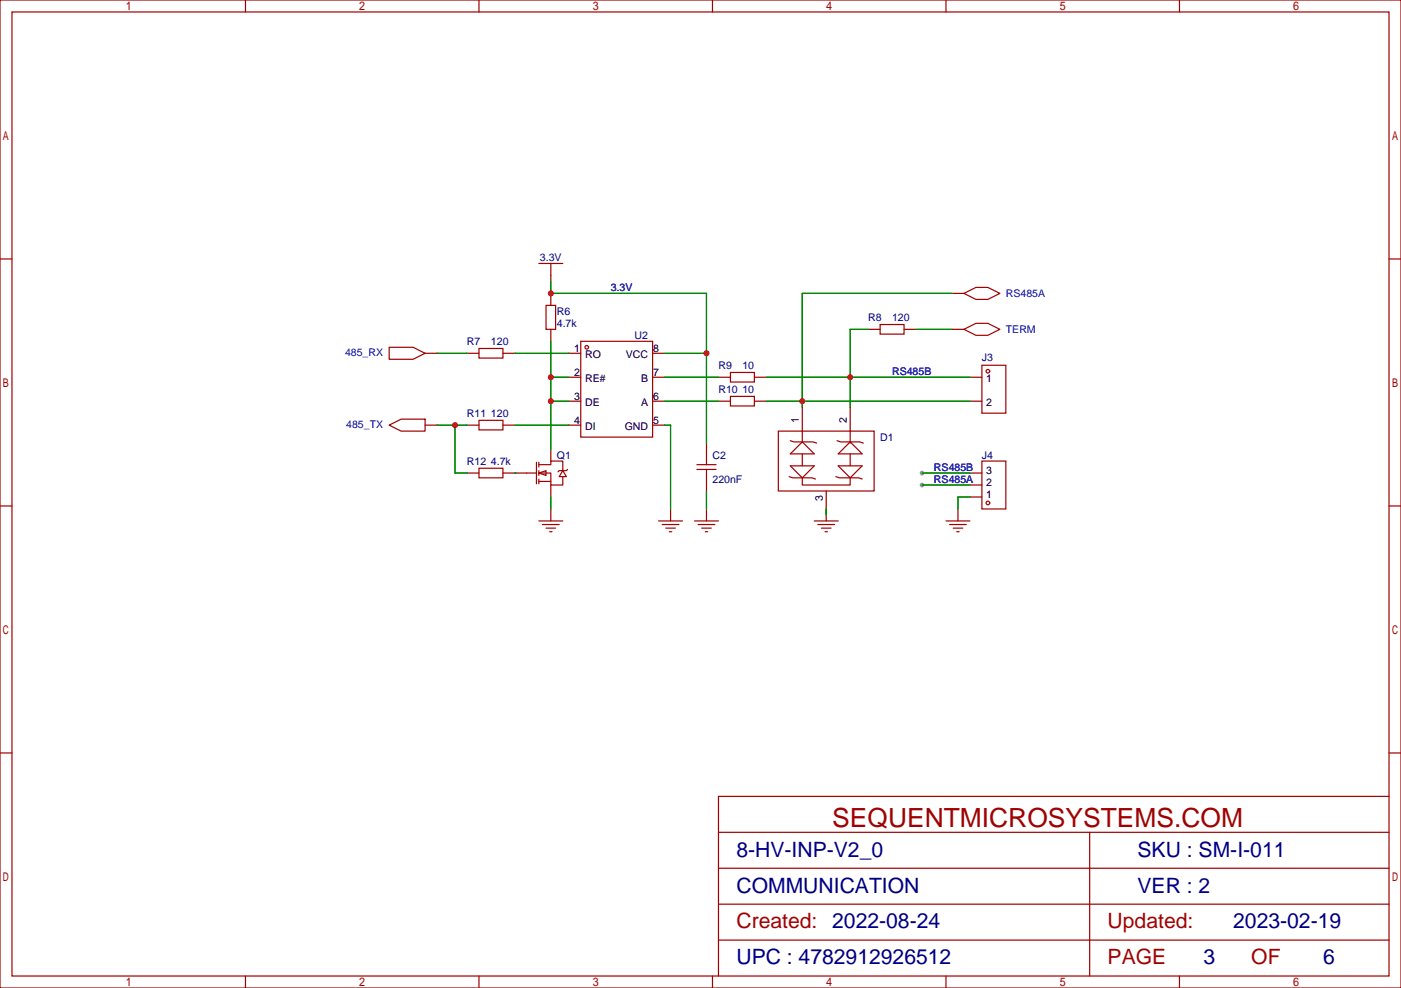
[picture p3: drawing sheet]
<svg xmlns="http://www.w3.org/2000/svg" width="413mm" height="291mm" viewBox="0 0 413 291" stroke-linecap="round" stroke-linejoin="round" font-family="sans-serif">
<g fill="#999">
<circle cx="271.6" cy="142.9" r=".71"/>
<circle cx="271.6" cy="139.3" r=".71"/>
</g>
<g fill="none" stroke="#a10000" stroke-width=".35">
<path d="M141.1 102.7h7.1v2.8h-7.1zM171.1 100.5h21.2v28.3h-21.2zM141.1 123.8h7.1v2.8h-7.1zM141.1 137.9h7.1v2.9h-7.1zM155.2 139.3h2.8M158 136.2v6.3M158.7 139.3l2.2-.7v1.5zM158.7 136.9h3.6v-1.1h3.5v2.8M158.7 139.3h3.6v3.6h3.5v-2.5M158.7 136.2v1.4M158.7 138.6v1.5M165.8 138.6l1.1 1.8h-2.2z"/>
<path d="M167.2 138.3l-.3 .3h-2.2l-.3 .4M158.7 141.8h3.6M158.7 141.1v1.4M158.7 153.5h7.1M159.8 154.5h4.9M160.9 155.6h2.8M161.9 156.6h.7"/>
<circle cx="172.9" cy="102.3" r=".53"/>
</g>
<g fill="none" stroke="#870000" stroke-width=".35">
<path d="M137.6 104.1h3.5M148.2 104.1h3.5M167.6 104.1h3.5M167.6 111.1h3.5M167.6 118.2h3.5M192.3 104.1h3.5M192.3 111.1h3.5M192.3 118.2h3.5M137.6 125.2h3.5M137.6 139.3h3.5M148.2 125.2h3.5M148.2 139.3h7"/>
<path d="M162.3 132.3v3.5M167.6 125.2h3.5M192.3 125.2h3.5M162.3 142.9v3.5M162.3 149.9v3.6"/>
</g>
<path d="M151.7 104.1h15.9M151.7 125.2h15.9M162.3 146.4v3.5" fill="none" stroke="#008700" stroke-width=".35"/>
<circle cx="151.7" cy="139.3" r=".18" fill="#008700"/>
<g fill="none" stroke="#008700" stroke-width=".35">
<path d="M162.3 82.9v3.5h45.8v44.1M255.8 97h-5.3v22.9M269.9 97h10.6M280.5 86.4h-44.1v33.5M128.8 104.1h8.8M162.3 111.1h5.3M162.3 118.2h5.3M162.3 100.5v31.8M195.8 104.1h12.3M195.8 111.1h15.9M195.8 118.2h15.9M225.8 111.1h60"/>
<path d="M225.8 118.2h60M128.8 125.2h8.8M134.1 125.2v14.1h3.5M195.8 125.2h1.8v24.7M271.6 139.3h14.2M208.1 144.6v5.3M243.4 149.9v1.8M271.6 142.9h14.2M285.8 146.4h-3.6v3.5"/>
</g>
<g fill="none" stroke="#a10000" stroke-width=".35">
<path d="M0 0h412.7v291h-412.7zM3.5 3.5h405.7v284h-405.7zM72.3 0v3.5M141.1 0v3.5M209.9 0v3.5M278.7 0v3.5M347.5 0v3.5M0 76.3h3.5M158.7 77.6h7.1M162.3 77.6v3.5M409.2 76.3h3.5M160.9 90h2.8v7h-2.8z"/>
<path d="M259.3 95.6h7v2.8h-7zM284 86.4l3.5-1.7h3.5l3.6 1.7-3.6 1.8h-3.5zM284 97l3.5-1.8h3.5l3.6 1.8-3.6 1.8h-3.5zM114.7 102.3h7l3.5 1.8-3.5 1.7h-7zM215.2 109.7h7v2.8h-7zM215.2 116.8h7v2.8h-7zM289.3 107.6h7v14.1h-7zM114.7 125.2l3.5-1.7h7v3.5h-7zM205.3 138.3h5.7M205.3 136.9h5.7M208.1 134.1v2.8M208.1 138.3v2.8"/>
<path d="M229.3 127h28.2v17.6h-28.2zM232.8 129.8l1.1 .4h5.6l1.1 .3M232.8 133.7l3.6-3.5 3.5 3.5zM232.8 137.2h7.1l-3.5 3.6zM236.4 127v3.2M236.4 133.7v3.5M246.6 129.8l1 .4h5.7l1.1 .3M246.9 137.2h7.1l-3.5 3.6zM250.5 130.2l3.5 3.5h-7.1zM250.5 127v3.5M250.5 133.7v3.5M289.3 135.8h7v14.1h-7z"/>
<path d="M0 149h3.5M194 153.5h7.1M195.1 154.5h4.9M196.1 155.6h2.9M197.2 156.6h.7M204.6 153.5h7.1M205.7 154.5h4.9M206.7 155.6h2.8M207.8 156.6h.7M232.5 140.4l1 .4h5.7l1 .3M236.4 140.8v2.1h14.1v-2.1M239.9 153.5h7"/>
<path d="M240.9 154.5h5M242 155.6h2.8M243.1 156.6h.7M246.2 140.4l1.1 .4h5.6l1.1 .3M278.7 153.5h7.1M279.8 154.5h4.9M280.8 155.6h2.8M281.9 156.6h.7M409.2 149h3.5M0 221.8h3.5M409.2 234.6h-197.5v52.9M409.2 221.8h3.5"/>
<path d="M211.7 255.8h197.5M211.7 245.2h197.5M321 245.2v42.3M211.7 266.3h197.5M211.7 276.9h197.5M72.3 287.5v3.5M141.1 287.5v3.5M209.9 287.5v3.5M278.7 287.5v3.5M347.5 287.5v3.5"/>
<circle cx="291" cy="109.4" r=".53"/>
<circle cx="291" cy="148.2" r=".53"/>
</g>
<g fill="none" stroke="#870000" stroke-width=".35">
<path d="M162.3 81.1v1.8M162.3 86.4v3.6M162.3 97v3.5M255.8 97h3.5M266.3 97h3.6M280.5 97h3.5M280.5 86.4h3.5M125.2 104.1h3.6M211.7 111.1h3.5M211.7 118.2h3.5M222.2 111.1h3.6M222.2 118.2h3.6"/>
<path d="M236.4 119.9v7.1M250.5 119.9v7.1M285.8 111.1h3.5M285.8 118.2h3.5M125.2 125.2h3.6M208.1 130.5v3.6M285.8 139.3h3.5M197.6 149.9v3.6M208.1 141.1v3.5M208.1 149.9v3.6M243.4 144.6v8.9M282.2 149.9v3.6"/>
<path d="M285.8 146.4h3.5M285.8 142.9h3.5"/>
</g>
<g fill="#c00">
<circle cx="134.1" cy="125.2" r=".88"/>
<circle cx="162.3" cy="111.1" r=".88"/>
<circle cx="162.3" cy="118.2" r=".88"/>
<circle cx="236.4" cy="118.2" r=".88"/>
<circle cx="250.5" cy="111.1" r=".88"/>
<circle cx="162.3" cy="86.4" r=".88"/>
<circle cx="208.1" cy="104.1" r=".88"/>
</g>
<text font-size="7.8" fill="#a00000" x="245.2" y="243.6">SEQUENTMICROSYSTEMS.COM</text>
<g font-size="6.2" fill="#000080">
<text x="217" y="252.3">8-HV-INP-V2_0</text>
<text x="335.1" y="252.3">SKU : SM-I-011</text>
<text x="217" y="262.9">COMMUNICATION</text>
<text x="335.1" y="262.9">VER : 2</text>
<text x="363.3" y="273.5">2023-02-19</text>
<text x="217" y="284.1">UPC : 4782912926512</text>
<text x="354.6" y="284.1">3</text>
<text x="389.9" y="284.1">6</text>
</g>
<g font-size="6.2" fill="#a00000">
<text x="217" y="273.5">Created: 2022-08-24</text>
<text x="326.3" y="273.5">Updated:</text>
<text x="326.3" y="284.1">PAGE</text>
<text x="368.7" y="284.1">OF</text>
</g>
<g font-size="3.1" fill="#000080">
<text x="159.1" y="76.8">3.3V</text>
<text x="164" y="92.9">R6</text>
<text x="255.8" y="94.6">R8</text>
<text x="262.8" y="94.6">120</text>
<text x="137.6" y="101.7">R7</text>
<text x="144.6" y="101.7">120</text>
<text x="164" y="96.4">4.7k</text>
<text x="187" y="99.9">U2</text>
<text x="289.3" y="106.3">J3</text>
<text x="211.7" y="108.7">R9</text>
<text x="218.7" y="108.7">10</text>
<text x="211.7" y="115.8">R10</text>
<text x="218.7" y="115.8">10</text>
<text x="137.6" y="122.9">R11</text>
<text x="144.6" y="122.9">120</text>
<text x="259.3" y="129.9">D1</text>
<text x="137.6" y="137">R12</text>
<text x="144.6" y="137">4.7k</text>
<text x="164" y="135.2">Q1</text>
<text x="209.9" y="135.2">C2</text>
<text x="289.3" y="135.2">J4</text>
<text x="209.9" y="142.3">220nF</text>
</g>
<g font-size="3.1" fill="#00f">
<text x="179.9" y="85.8">3.3V</text>
<text x="296.3" y="87.4">RS485A</text>
<text x="296.3" y="97.9">TERM</text>
<text x="101.6" y="105">485_RX</text>
<text x="262.8" y="110.5">RS485B</text>
<text x="102" y="126.2">485_TX</text>
<text x="275.2" y="142.3">RS485A</text>
<text x="275.2" y="138.7">RS485B</text>
</g>
<g font-size="3.1">
<text x="169.2" y="103.8">1</text>
<text x="172.4" y="105.5">RO</text>
<text x="184.4" y="105.5">VCC</text>
<text x="192.4" y="103.8">8</text>
<text x="169.2" y="110.8">2</text>
<text x="172.4" y="112.6">RE#</text>
<text x="188.9" y="112.6">B</text>
<text x="192.4" y="110.8">7</text>
<text x="290.6" y="112.6">1</text>
<text x="169.2" y="117.9">3</text>
<text x="172.4" y="119.6">DE</text>
<text x="188.9" y="119.6">A</text>
<text x="192.4" y="117.9">6</text>
<text x="290.6" y="119.6">2</text>
<text x="169.2" y="124.9">4</text>
<text x="192.4" y="124.9">5</text>
<text x="235.4" y="124.6" transform="rotate(-90 235.4 124.6)">1</text>
<text x="249.5" y="124.6" transform="rotate(-90 249.5 124.6)">2</text>
<text x="172.4" y="126.7">DI</text>
<text x="184" y="126.7">GND</text>
<text x="290.6" y="143.3">2</text>
<text x="290.6" y="139.8">3</text>
<text x="242.4" y="147.5" transform="rotate(-90 242.4 147.5)">3</text>
<text x="290.6" y="146.8">1</text>
</g>
</svg>
